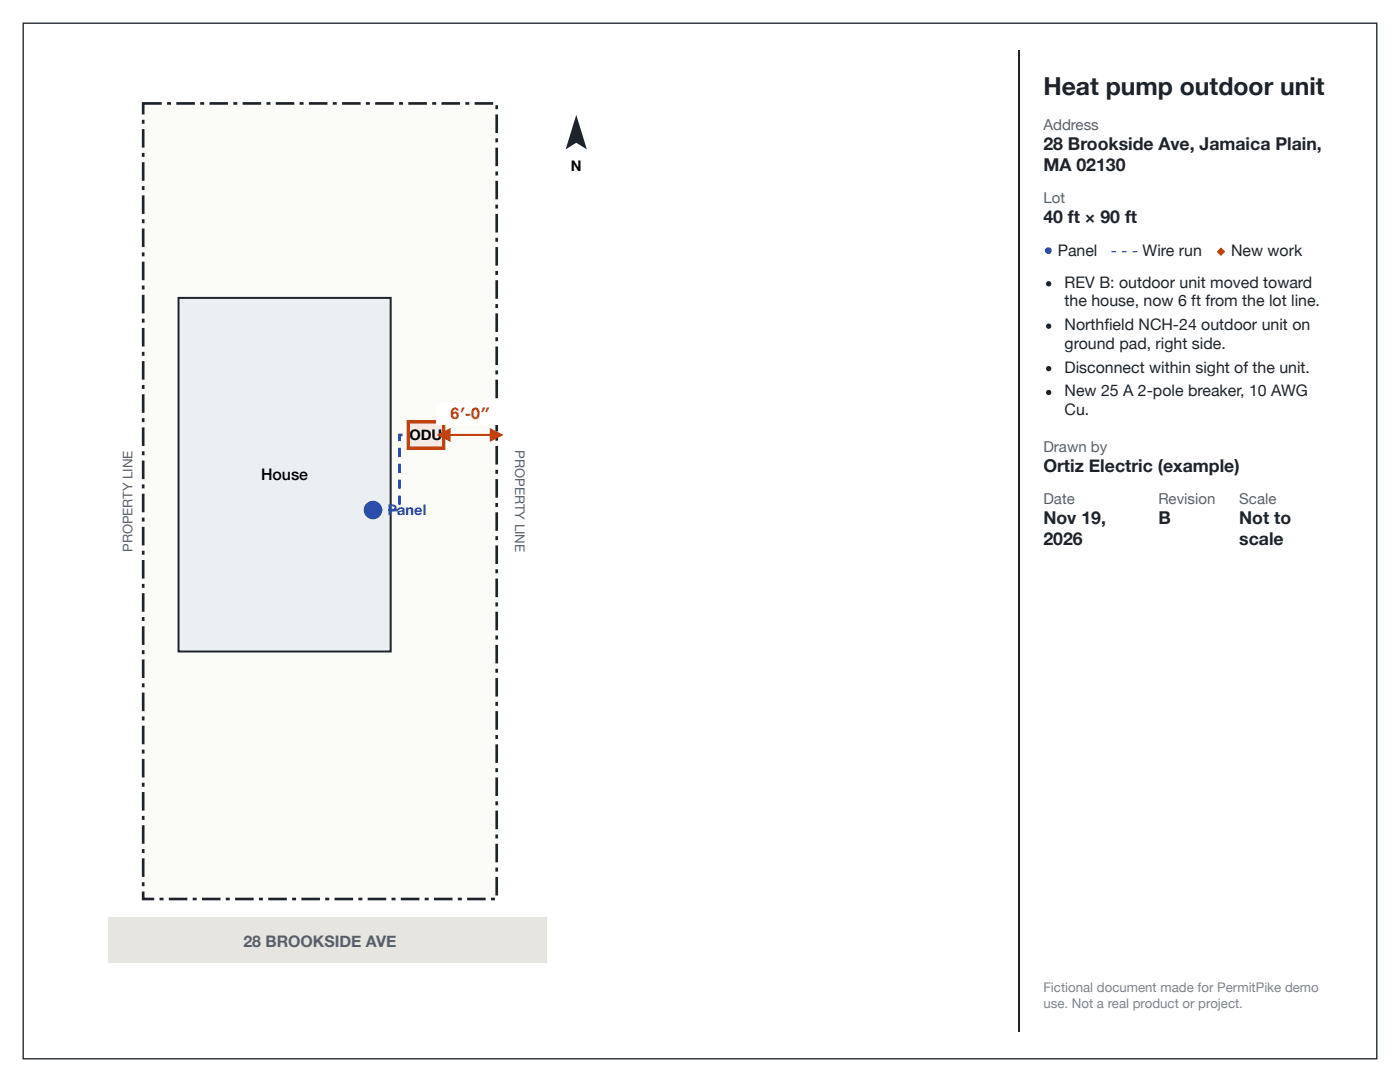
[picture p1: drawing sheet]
<svg xmlns="http://www.w3.org/2000/svg" width="279mm" height="216mm" viewBox="0 0 279 216" stroke-linecap="round" stroke-linejoin="round" font-family="sans-serif">
<path d="M1.3 1.3h276.8v213.3h-276.8z" fill="none" stroke="#fff" stroke-width="2.6" stroke-linecap="butt"/>
<path d="M4.6 4.6h270.2v206.7h-270.2z" fill="none" stroke="#1d232a" stroke-width=".26"/>
<path d="M28.6 20.6h70.5v158.8h-70.5z" fill="#fbfbf8"/>
<path d="M33.3 20.4h.8v.5h-.8zM35.2 20.4h3.7v.5h-3.7zM40 20.4h.7v.5h-.7zM41.8 20.4h3.7v.5h-3.7zM46.6 20.4h.8v.5h-.8zM48.4 20.4h3.7v.5h-3.7zM53.2 20.4h.8v.5h-.8zM55 20.4h3.7v.5h-3.7zM59.8 20.4h.8v.5h-.8zM61.6 20.4h3.8v.5h-3.8zM66.4 20.4h.8v.5h-.8zM68.3 20.4h3.7v.5h-3.7zM73 20.4h.8v.5h-.8zM74.9 20.4h3.7v.5h-3.7zM79.6 20.4h.8v.5h-.8zM81.5 20.4h3.7v.5h-3.7zM86.3 20.4h.7v.5h-.7zM88.1 20.4h3.7v.5h-3.7zM92.9 20.4h.8v.5h-.8zM94.7 20.4h3.7v.5h-3.7zM98.9 21h.5v.8h-.5zM98.9 22.8h.5v3.7h-.5zM98.9 27.6h.5v.8h-.5zM98.9 29.5h.5v3.7h-.5zM98.9 34.2h.5v.8h-.5zM98.9 36.1h.5v3.7h-.5zM98.9 40.8h.5v.8h-.5zM98.9 42.7h.5v3.7h-.5zM98.9 47.4h.5v.8h-.5zM98.9 49.3h.5v3.7h-.5zM98.9 54.1h.5v.8h-.5zM98.9 55.9h.5v3.7h-.5zM98.9 60.7h.5v.8h-.5zM98.9 62.5h.5v3.7h-.5zM98.9 67.3h.5v.8h-.5zM98.9 69.1h.5v3.7h-.5zM98.9 73.9h.5v.8h-.5zM98.9 75.8h.5v3.7h-.5zM98.9 80.5h.5v.8h-.5zM98.9 82.4h.5v3.7h-.5zM98.9 87.1h.5v.8h-.5zM98.9 89h.5v3.7h-.5zM98.9 93.8h.5v.7h-.5zM98.9 95.6h.5v3.7h-.5zM98.9 100.4h.5v.8h-.5zM98.9 102.2h.5v3.7h-.5zM98.9 107h.5v.8h-.5zM98.9 108.8h.5v3.7h-.5zM98.9 113.6h.5v.8h-.5zM98.9 115.4h.5v3.8h-.5zM98.9 120.2h.5v.8h-.5zM98.9 122.1h.5v3.7h-.5zM98.9 126.8h.5v.8h-.5zM98.9 128.7h.5v3.7h-.5zM98.9 133.4h.5v.8h-.5zM98.9 135.3h.5v3.7h-.5zM98.9 140.1h.5v.7h-.5zM98.9 141.9h.5v3.7h-.5zM98.9 146.7h.5v.8h-.5zM98.9 148.5h.5v3.7h-.5zM98.9 153.3h.5v.8h-.5zM98.9 155.1h.5v3.7h-.5zM98.9 159.9h.5v.8h-.5zM98.9 161.7h.5v3.8h-.5zM98.9 166.5h.5v.8h-.5zM98.9 168.4h.5v3.7h-.5zM98.9 173.1h.5v.8h-.5zM98.9 175h.5v3.7h-.5zM98 179.1h.8v.6h-.8zM93.2 179.1h3.7v.6h-3.7zM91.4 179.1h.8v.6h-.8zM86.6 179.1h3.7v.6h-3.7zM84.8 179.1h.7v.6h-.7zM80 179.1h3.7v.6h-3.7zM78.1 179.1h.8v.6h-.8zM73.4 179.1h3.7v.6h-3.7zM71.5 179.1h.8v.6h-.8zM66.8 179.1h3.7v.6h-3.7zM64.9 179.1h.8v.6h-.8zM60.1 179.1h3.8v.6h-3.8zM58.3 179.1h.8v.6h-.8zM53.5 179.1h3.7v.6h-3.7zM51.7 179.1h.8v.6h-.8zM46.9 179.1h3.7v.6h-3.7zM45.1 179.1h.8v.6h-.8zM40.3 179.1h3.7v.6h-3.7zM38.5 179.1h.7v.6h-.7zM33.7 179.1h3.7v.6h-3.7zM31.8 179.1h.8v.6h-.8zM28.3 177.9h.5v1.5h-.2v-.3h2.2v.6h-2.5zM28.3 176h.5v.8h-.5zM28.3 171.3h.5v3.7h-.5zM28.3 169.4h.5v.8h-.5zM28.3 164.7h.5v3.7h-.5zM28.3 162.8h.5v.8h-.5zM28.3 158h.5v3.7h-.5zM28.3 156.2h.5v.8h-.5zM28.3 151.4h.5v3.7h-.5zM28.3 149.6h.5v.8h-.5zM28.3 144.8h.5v3.7h-.5zM28.3 143h.5v.8h-.5zM28.3 138.2h.5v3.7h-.5zM28.3 136.3h.5v.8h-.5zM28.3 131.6h.5v3.7h-.5zM28.3 129.7h.5v.8h-.5zM28.3 125h.5v3.7h-.5zM28.3 123.1h.5v.8h-.5zM28.3 118.4h.5v3.7h-.5zM28.3 116.5h.5v.8h-.5zM28.3 111.7h.5v3.7h-.5zM28.3 109.9h.5v.8h-.5zM28.3 105.1h.5v3.7h-.5zM28.3 103.3h.5v.8h-.5zM28.3 98.5h.5v3.7h-.5zM28.3 96.7h.5v.8h-.5zM28.3 91.9h.5v3.7h-.5zM28.3 90h.5v.8h-.5zM28.3 85.3h.5v3.7h-.5zM28.3 83.4h.5v.8h-.5zM28.3 78.7h.5v3.7h-.5zM28.3 76.8h.5v.8h-.5zM28.3 72.1h.5v3.7h-.5zM28.3 70.2h.5v.8h-.5zM28.3 65.4h.5v3.7h-.5zM28.3 63.6h.5v.8h-.5zM28.3 58.8h.5v3.7h-.5zM28.3 57h.5v.8h-.5zM28.3 52.2h.5v3.7h-.5zM28.3 50.4h.5v.8h-.5zM28.3 45.6h.5v3.7h-.5zM28.3 43.7h.5v.8h-.5zM28.3 39h.5v3.7h-.5zM28.3 37.1h.5v.8h-.5zM28.3 32.4h.5v3.7h-.5zM28.3 30.5h.5v.8h-.5zM28.3 25.8h.5v3.7h-.5zM28.3 23.9h.5v.8h-.5zM28.3 20.4h4v.5h-3.7v-.3h.2v2.2h-.5z" fill="#1d232a"/>
<path d="M21.5 183.1h87.5v9h-87.5z" fill="#e7e5df"/>
<path d="M35.6 59.4h42.4v70.6h-42.4z" fill="#eceff2"/>
<path d="M35.6 59.4h42.4v70.6h-42.4z" fill="none" stroke="#1d232a" stroke-width=".4"/>
<path d="M74.4 101.5h1.9v.5h-1.9zM77.6 101.5h1.9v.5h-1.9zM79.5 98.9h.5v1.8h-.5zM79.5 95.7h.5v1.8h-.5zM79.5 92.5h.5v1.9h-.5zM79.5 89.3h.5v1.9h-.5zM79.5 86.5h.8v.5h-.6v-.2h.3v1.2h-.5z" fill="#1d4ed8"/>
<path d="M81.5 84.1h7v5.3h-7z" fill="#fde7d9"/>
<path d="M81.5 84.1h7v5.3h-7z" fill="none" stroke="#c2410c" stroke-width=".66" stroke-linecap="butt"/>
<circle cx="74.4" cy="101.8" r="1.85" fill="#1d4ed8"/>
<path d="M88.5 86.8h10.6" fill="none" stroke="#c2410c" stroke-width=".4"/>
<g fill="#c2410c">
<path d="M87.2 86.8l2.7-1.4v2.8z"/>
<path d="M97.7 85.4l2.8 1.4-2.8 1.4z"/>
</g>
<path d="M87 80.4h13.7v4.3h-13.7z" fill="#fff"/>
<path d="M115 22.9l2.1 6.9-2.1-1.3-2.1 1.3z" fill="#1d232a"/>
<path d="M203.3 10.1v195.7" fill="none" stroke="#1d232a" stroke-width=".26"/>
<g fill="#1d232a">
<circle cx="209.3" cy="56.6" r=".53"/>
<circle cx="209.3" cy="65.1" r=".53"/>
<circle cx="209.3" cy="73.6" r=".53"/>
<circle cx="209.3" cy="78.3" r=".53"/>
</g>
<text font-size="4.9" fill="#1d232a" x="208.2" y="19">Heat pump outdoor unit</text>
<g font-size="3.5" fill="#1d232a">
<text x="208.2" y="29.9">28 Brookside Ave, Jamaica Plain,</text>
<text x="208.2" y="34.1">MA 02130</text>
<text x="208.2" y="44.4">40 ft × 90 ft</text>
<text x="208.2" y="94.2">Ortiz Electric (example)</text>
<text x="208.2" y="104.5">Nov 19,</text>
<text x="231.2" y="104.5">B</text>
<text x="247.3" y="104.5">Not to</text>
<text x="208.2" y="108.7">2026</text>
<text x="247.3" y="108.7">scale</text>
</g>
<g font-size="3.2" fill="#1d4ed8">
<text x="208.2" y="51.1">● Panel</text>
<text x="221.7" y="51.1">- - - Wire run</text>
</g>
<g font-size="3.2" fill="#c2410c">
<text x="242.5" y="51.1">◆ New work</text>
<text x="89.9" y="83.6">6′-0″</text>
</g>
<g font-size="3.2" fill="#1d232a">
<text x="212.5" y="57.4">REV B: outdoor unit moved toward</text>
<text x="212.5" y="61.1">the house, now 6 ft from the lot line.</text>
<text x="212.5" y="65.9">Northfi eld NCH-24 outdoor unit on</text>
<text x="212.5" y="69.6">ground pad, right side.</text>
<text x="212.5" y="74.3">Disconnect within sight of the unit.</text>
<text x="212.5" y="79.1">New 25 A 2-pole breaker, 10 AWG</text>
<text x="212.5" y="82.8">Cu.</text>
</g>
<text font-size="3.2" x="52.1" y="95.8">House</text>
<text font-size="3.2" fill="#56616d" x="48.6" y="188.9">28 BROOKSIDE AVE</text>
<g font-size="3" fill="#56616d">
<text x="208.2" y="25.9">Address</text>
<text x="208.2" y="40.5">Lot</text>
<text x="208.2" y="90.2">Drawn by</text>
<text x="208.2" y="100.5">Date</text>
<text x="231.2" y="100.5">Revision</text>
<text x="247.3" y="100.5">Scale</text>
</g>
<g font-size="2.9">
<text x="113.9" y="34">N</text>
<text x="81.7" y="87.8">ODU</text>
</g>
<text font-size="2.9" fill="#1d4ed8" x="77.3" y="102.8">Panel</text>
<g font-size="2.6" fill="#56616d">
<text x="102.8" y="89.9" transform="rotate(90 102.8 89.9)">PROPERTY LINE</text>
<text x="26.5" y="110.2" transform="rotate(-90 26.5 110.2)">PROPERTY LINE</text>
</g>
<g font-size="2.6" fill="#7a848f">
<text x="208.2" y="197.9">Fictional document made for PermitPike demo</text>
<text x="208.2" y="201.1">use. Not a real product or project.</text>
</g>
</svg>
